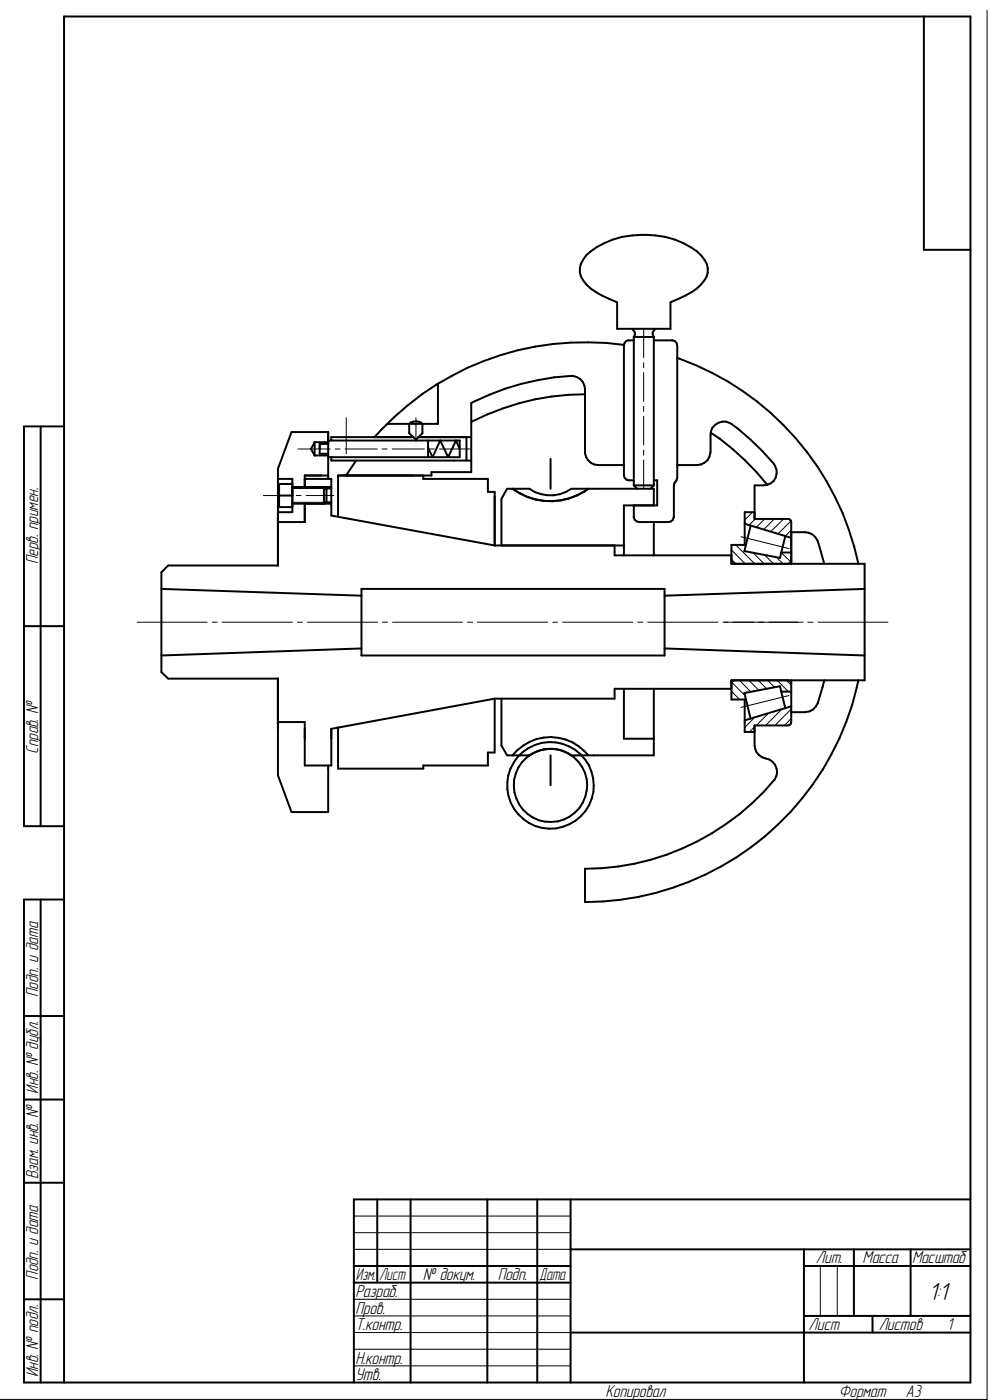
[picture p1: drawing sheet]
<svg xmlns="http://www.w3.org/2000/svg" width="297mm" height="420mm" viewBox="0 0 297 420" stroke-linecap="round" stroke-linejoin="round" font-family="sans-serif">
<g fill="none" stroke="#000" stroke-width=".59">
<path d="M277.2 5v70h14M175.9 76.7a25.4 25.4 0 0 1 20.7-6 22.8 22.8 0 0 1 13.8 6 5.7 5.7 0 0 1-.1 8.7 22.4 22.4 0 0 1-9.1 5.3v8h-16v-8a27 27 0 0 1-9.3-5.3 5.5 5.5 0 0 1-1-7.4zM189.7 98.7a1.6 1.6 0 0 1 .5 2.4M196.7 98.7a1.6 1.6 0 0 0-.5 2.4M131.4 115.2v12h-15.2M175.5 118.3a75 75 0 0 0-34.1 8.3M187.2 103.5a84.2 84.2 0 0 0-74.8 27.7M190.2 102.2h-1.7l-.7 .2-.4 .6-.2 .8v39l.3 .7 .5 .5 2.2 .1M190.2 101.1v44.6M190.2 101.1h6M196.2 102.2h5.6l.7 .2 .5 .6 .2 .8v39.6l-1 2.4v9.3a1.57 1.57 0 0 1-1.6 1.6h-8.8l-.7-.2-.6-.4-.3-.7v-3.7M196.2 101.1v44.6"/>
<path d="M203.2 107.4a84.2 84.2 0 0 1 54.4 61.8M12.2 128v119.9M19.2 128h-12v119.9h12M94.4 132.7h4.1M94.4 132.7l-1.1 2 1.1 2M94.4 132.7v4M94.4 136.7h4.1M98.5 132.2h39.4v5h-39.4M98.5 133.2h-2.6v3h2.6M99.4 137.2v1h42M106.8 138.2l-2.9 4.5M122.8 127.2a2.98 2.98 0 0 1 3.9 0v2.8l-1.9 2-2-2z"/>
<path d="M124 131.2h-24.6v1M125.6 131.2h15.8M128.4 132.2v5M128.4 134.4l1.4 2.8 2.3-5 2.4 5 2.3-5 1.1 2.5M140 131.2v7M165.2 137.7v9M187.2 139.6h-7.7a4.1 4.1 0 0 1-4-3.6v-19.2a4 4 0 0 0-4.2-4 75.6 75.6 0 0 0-29.9 8.1v20.8h-11.9v1h-28.1v12.4M203.2 139.6h5.9a4 4 0 0 0 4.1-4v-5.1a4 4 0 0 1 6.3-3.2 66.6 66.6 0 0 1 13.1 12.6 3.9 3.9 0 0 1-2.4 5.6M213.2 129.8a71.7 71.7 0 0 1 17 15.7M83.4 143.7h4.3v10h-4.3M83.7 148.7h4M87.7 151.2h11.7"/>
<path d="M87.7 146.2h11.7M87.7 145.2h-4v7h4M91.4 143.7h8v11l49 9M91.4 151.2v5.5h-8M97.2 146.2l.8 .7v3.6l-.8 .7zM97.6 146.6h1.8M97.6 150.7h1.8M98.5 143.7v-14h-11l-4.1 11v29h-32.9l-2.1 2v30l2.1 2h32.9v29l4.1 11h11v-14M98.5 142.7h-7.1v3.5M127 142.7v1h19.4v3.9h2v16.1M153.8 146.7a19.2 19.2 0 0 0 22.7 0M190.2 145.7h6"/>
<path d="M190.2 145.7l1 1M196.2 151.7v-5h-24.8a11 11 0 0 1-12.6 0h-6.7l-1.6 3v14M196.2 144.1h1v7.6h-10v15M196.2 156.7v10M196.2 145.7l-1 1M223.4 157.2l14 4.2M225.2 157.8l-1.8 7.6 10.6 2 1.6-6.5M226.4 153.7h-3v9.8M230.2 145.5l-3.8 .2v10h10l.8 .5 .2 .5v12.5M237.4 159.7h4.2a4.8 4.8 0 0 1 4.4 4.7l1.3 4.8M48.4 176.7l60.1 2.1M108.5 176.7h90.9v20h-90.9z"/>
<path d="M148.4 163.7h38.8M184.4 163.7v3h35.1M219.5 168.2l.1 .6 .9 .4M223.9 163.5h-4.4v5.7h39.9v35h-39.9v5.7h4.4M234.4 165.8h3M237.4 168.2l-.4 .8-.6 .2M259.4 176.7l-60 2.1M7.2 187.9h12M108.5 194.6l-60.1 2.1M199.4 194.6l60 2.1M148.4 209.7l-49 9v11h-8v-13h-8M148.4 209.7v16.1h-2v3.9h-19.4v1h-25.6v-12.4"/>
<path d="M187.2 206.7v15h9M196.2 206.7v20h-24.8a11 11 0 0 0-12.6 0h-6.7l-1.6-3v-14M219.5 206.7h-35.1v3h-36M220.5 204.2l-.5 .1-.5 .9M223.4 209.9v9.8h3M234.4 207.6h3M235.6 212.6l-1.6-6.6-10.6 2 1.8 7.7M236.4 204.2l.6 .1 .4 .9M237.4 204.2v12.5l-.2 .6-.8 .4h-10v6a4.4 4.4 0 0 0 4.5 4.3 4.1 4.1 0 0 1 1.3 6.1 74.4 74.4 0 0 1-56.7 26.6v10a83.9 83.9 0 0 0 82.1-66.5M237.4 212l-14 4.2M247.3 204.2l-1.9 6.8a4.1 4.1 0 0 1-3.8 2.7h-4.2M153.8 226.7a14.5 14.5 0 0 1 22.7 0"/>
<path d="M165.2 226.7v9M12.2 270v144.9M19.2 270h-12v144.9h284v-409.9h-272v409.9M7.2 304.9h12M7.2 330h12M7.2 355h12M113.2 360v24.9M123.2 360v54.9M146.2 360v54.9M161.2 360v54.9M171.2 360v54.9M291.2 360h-185v54.9"/>
<path d="M106.2 379.9h65M171.2 374.9h120M241.2 374.9v40M241.2 379.9h50M256.2 374.9v20M273.2 374.9v20M7.2 389.9h12M106.2 384.9h65M171.2 399.9h120M241.2 394.9h50M261.8 394.9v5"/>
<circle cx="165.1" cy="235.7" r="13"/>
<circle cx="165.2" cy="235.7" r="11"/>
</g>
<g fill="none" stroke="#000" stroke-width=".3">
<path d="M296.2 3v417h-296.3M193.1 98.7v8.6M193.1 108.8v1.6M193.1 111.8v8.6M89.4 134.7h9.7M100.6 134.7h1.4M103.5 134.7h9.7M103.9 125.3v10.9M114.6 134.7h1.6M117.7 134.7h9.6M124.8 125.3v7.2M128.8 134.7h1.5"/>
<path d="M131.8 134.7h9.6M193.1 122v1.5M193.1 124.9v8.7M193.1 135.1v1.5M193.1 138v8.7M79 148.7h8.4M87.7 146.6h9.9M87.7 150.7h9.9M88.9 148.7h1.4M91.9 148.7h8.3M225.8 153.7l-2.4 2.4M226.7 155.7l-2 1.9"/>
<path d="M229.4 155.7l-2.5 2.6M232.3 155.7l-3.2 3.3M235.1 155.7l-3.9 3.9M237.3 156.3l-3.9 3.9M237.4 159l-1.8 1.9M219.5 167.9l1.3 1.3M219.5 165.1l4.1 4.1M220.7 163.5l5.8 5.7M222.3 161.1l14.4 3.5M223.6 163.5l.2 .2M226 165.9l3.3 3.3M229.4 166.6l2.7 2.6"/>
<path d="M233 167.3l1.9 1.9M234.4 165.8l2.9 2.9M237.2 165.8l.2 .3M41.1 186.7h21M63.7 186.7h1.5M66.6 186.7h21.1M89.2 186.7h1.5M92.2 186.7h21.1M114.7 186.7h1.5M117.8 186.7h21M140.3 186.7h1.5M143.3 186.7h21"/>
<path d="M165.9 186.7h1.4M168.8 186.7h21M191.3 186.7h1.6M194.4 186.7h21M216.9 186.7h24.1M242.4 186.7h1.5M245.4 186.7h21M219.5 207.5l2.4 2.4M219.5 204.8l4 3.9M221.8 204.2l3.5 3.4M224.7 204.2l3 2.9M226.4 218.1l-1.5 1.6"/>
<path d="M226.5 215.3l-3.1 3M227.5 204.2l2.5 2.5M230.3 204.2l2.1 2.1M230.5 214.1l-3.6 3.6M233.2 204.2l3.4 3.4M234.6 212.8l-4.9 4.9M236 204.2l1.4 1.4M236.7 208.7l-14.4 3.6M237.4 215.6l-2 2.1M237.4 212.8l-4.9 4.9M106.2 370h65M106.2 374.9h65"/>
<path d="M106.2 365h65M246.1 379.9v15M251.2 379.9v15M106.2 389.9h65M106.2 394.9h65M106.2 399.9h65M106.2 404.9h65M106.2 409.9h65"/>
</g>
<text font-size="7.6" x="278.6" y="390">1:1</text>
<g font-size="5.3">
<text x="11.4" y="169.4" transform="rotate(-90 11.4 169.4)">Перв. примен.</text>
<text x="11.4" y="226.2" transform="rotate(-90 11.4 226.2)">Справ. №</text>
<text x="11.4" y="299.2" transform="rotate(-90 11.4 299.2)">Подп. и дата</text>
<text x="11.4" y="328.2" transform="rotate(-90 11.4 328.2)">Инв. № дубл.</text>
<text x="11.4" y="353.9" transform="rotate(-90 11.4 353.9)">Взам. инв. №</text>
<text x="244.8" y="379.2">Лит.</text>
<text x="258.8" y="379.2">Масса</text>
<text x="273.6" y="379.2">Масштаб</text>
<text x="11.4" y="384.2" transform="rotate(-90 11.4 384.2)">Подп. и дата</text>
<text x="106.7" y="389.3">Разраб.</text>
<text x="106.8" y="384.3">Изм.</text>
<text x="113.8" y="384.3">Лист</text>
<text x="126.9" y="384.3">№ докум.</text>
<text x="149.4" y="384.3">Подп.</text>
<text x="161.8" y="384.3">Дата</text>
<text x="106.7" y="394.3">Пров.</text>
<text x="106.7" y="399.2">Т.контр.</text>
<text x="242.6" y="399.2">Лист</text>
<text x="263.7" y="399.2">Листов</text>
<text x="284.1" y="399.2">1</text>
<text x="11.4" y="413.2" transform="rotate(-90 11.4 413.2)">Инв. № подл.</text>
<text x="106.7" y="409.2">Н.контр.</text>
<text x="106.7" y="414.2">Утв.</text>
<text x="181.7" y="419.2">Копировал</text>
<text x="251.7" y="419.2">Формат</text>
<text x="271.7" y="419.2">A3</text>
</g>
</svg>
